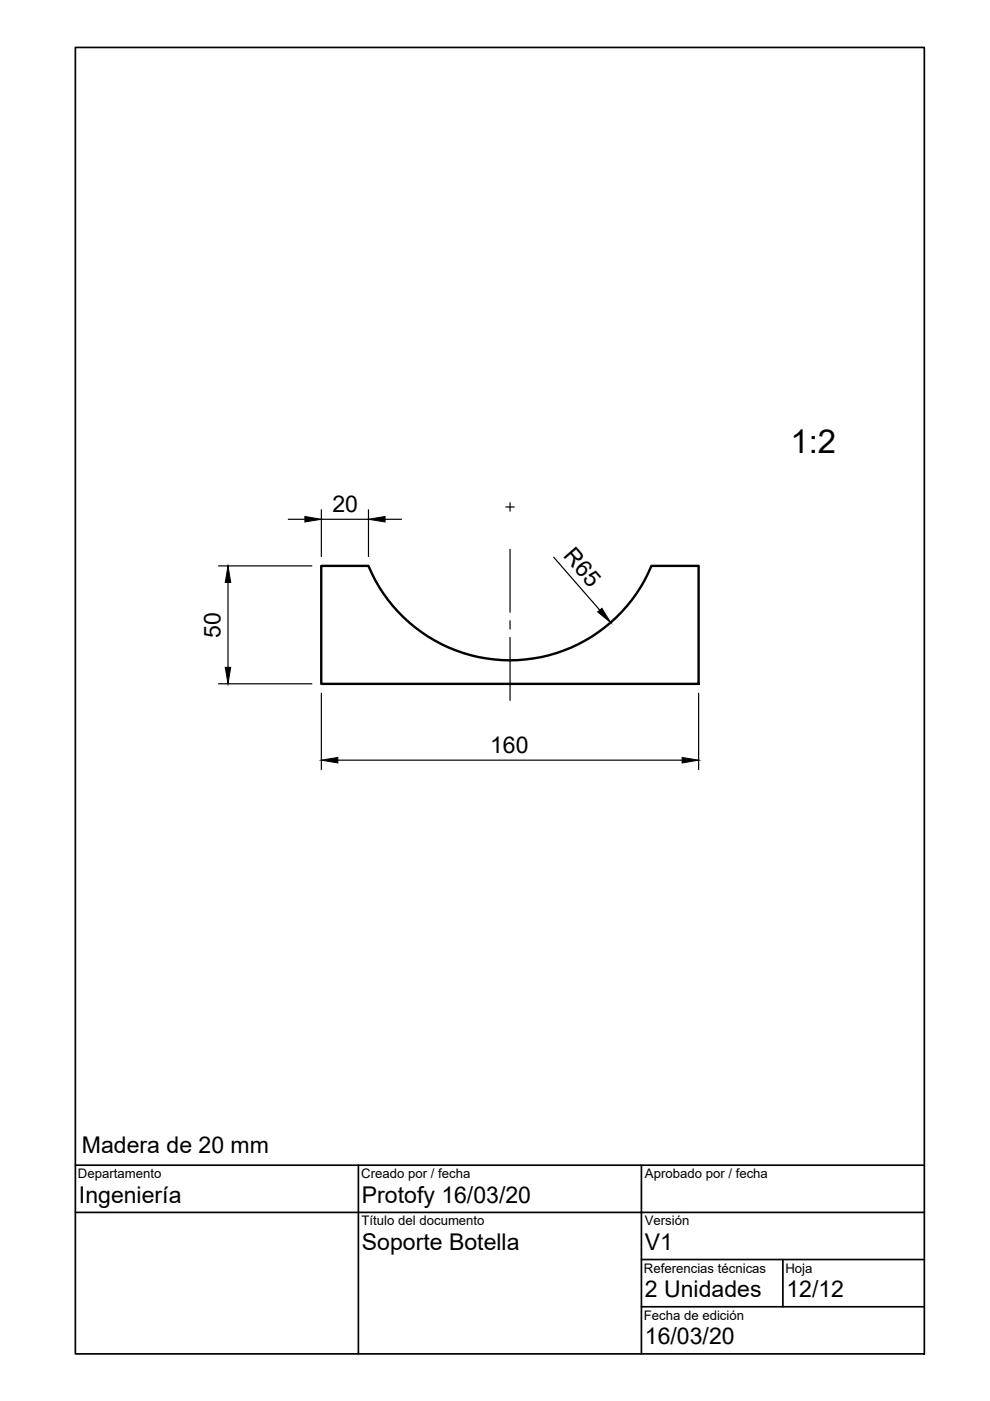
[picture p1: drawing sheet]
<svg xmlns="http://www.w3.org/2000/svg" width="210mm" height="297mm" viewBox="0 0 210 297" stroke-linecap="round" stroke-linejoin="round" font-family="sans-serif">
<!-- layer: Visible -->
<path d="M68.1 120h10a32.5 32.5 0 0 0 30 20 32.5 32.5 0 0 0 30-20h10v25h-80z" fill="none" stroke="#000" stroke-width=".51"/>
<!-- layer: TitleBlock -->
<path d="M16 10.1h180v276.9h-180zM16 257.1h180M16 247h180M76 247v40M136 247v40M136 267h60M136 277.1h60M166 267v10.1" fill="none" stroke="#000" stroke-width=".36"/>
<!-- layer: Dimensions -->
<path d="M46.3 120h19.8M61.1 110.1h3.5M68.1 108.1v9.9M68.1 110.1h10M78.1 108.1v9.9M81.6 110.1h3.5M117.4 118.1l9.8 11.3M48.3 123.5v18M46.3 145h19.8M68.1 147v16.2M148.1 147v16.2M71.6 161.2h73" fill="none" stroke="#000" stroke-width=".25"/>
<path d="M64.6 109.5l3.5 .6-3.5 .6zM78.1 110.1l3.5-.6v1.2zM48.3 120l.6 3.5h-1.1zM126.7 129.7l.9-.7 1.9 3zM47.8 141.5h1.1l-.6 3.5zM68.1 161.2l3.5-.6v1.2zM144.6 160.6l3.5 .6-3.5 .6z" fill="#000" stroke="#000" stroke-width=".21"/>
<!-- layer: Center Lines -->
<path d="M107.2 107.5h1.8M108.1 106.6v1.8M108.1 116.5v13.3M108.1 131.6v1.8M108.1 135.2v13.3" fill="none" stroke="#000" stroke-width=".25"/>
<text font-size="7" x="167.6" y="96">1:2</text>
<g font-size="4.9">
<text x="70.5" y="108.5">20</text>
<text x="119.3" y="117.9" transform="rotate(49 119.3 117.9)">R65</text>
<text x="46.8" y="135.2" transform="rotate(-90 46.8 135.2)">50</text>
<text x="103.9" y="159.6">160</text>
<text x="17.4" y="244.4">Madera de 20 mm</text>
<text x="16.7" y="255">Ingeniería</text>
<text x="76.7" y="255">Protofy 16/03/20</text>
<text x="76.7" y="265.1">Soporte Botella</text>
<text x="136.7" y="265.1">V1</text>
<text x="136.7" y="275">2 Unidades</text>
<text x="166.7" y="275">12/12</text>
<text x="136.7" y="285.1">16/03/20</text>
</g>
<g font-size="2.8">
<text x="16.5" y="249.8">Departamento</text>
<text x="76.6" y="249.8">Creado por / fecha</text>
<text x="136.7" y="249.8">Aprobado por / fecha</text>
<text x="76.7" y="259.8">Título del documento</text>
<text x="136.7" y="259.8">Versión</text>
<text x="136.5" y="269.8">Referencias técnicas</text>
<text x="166.5" y="269.8">Hoja</text>
<text x="136.5" y="279.8">Fecha de edición</text>
</g>
</svg>
